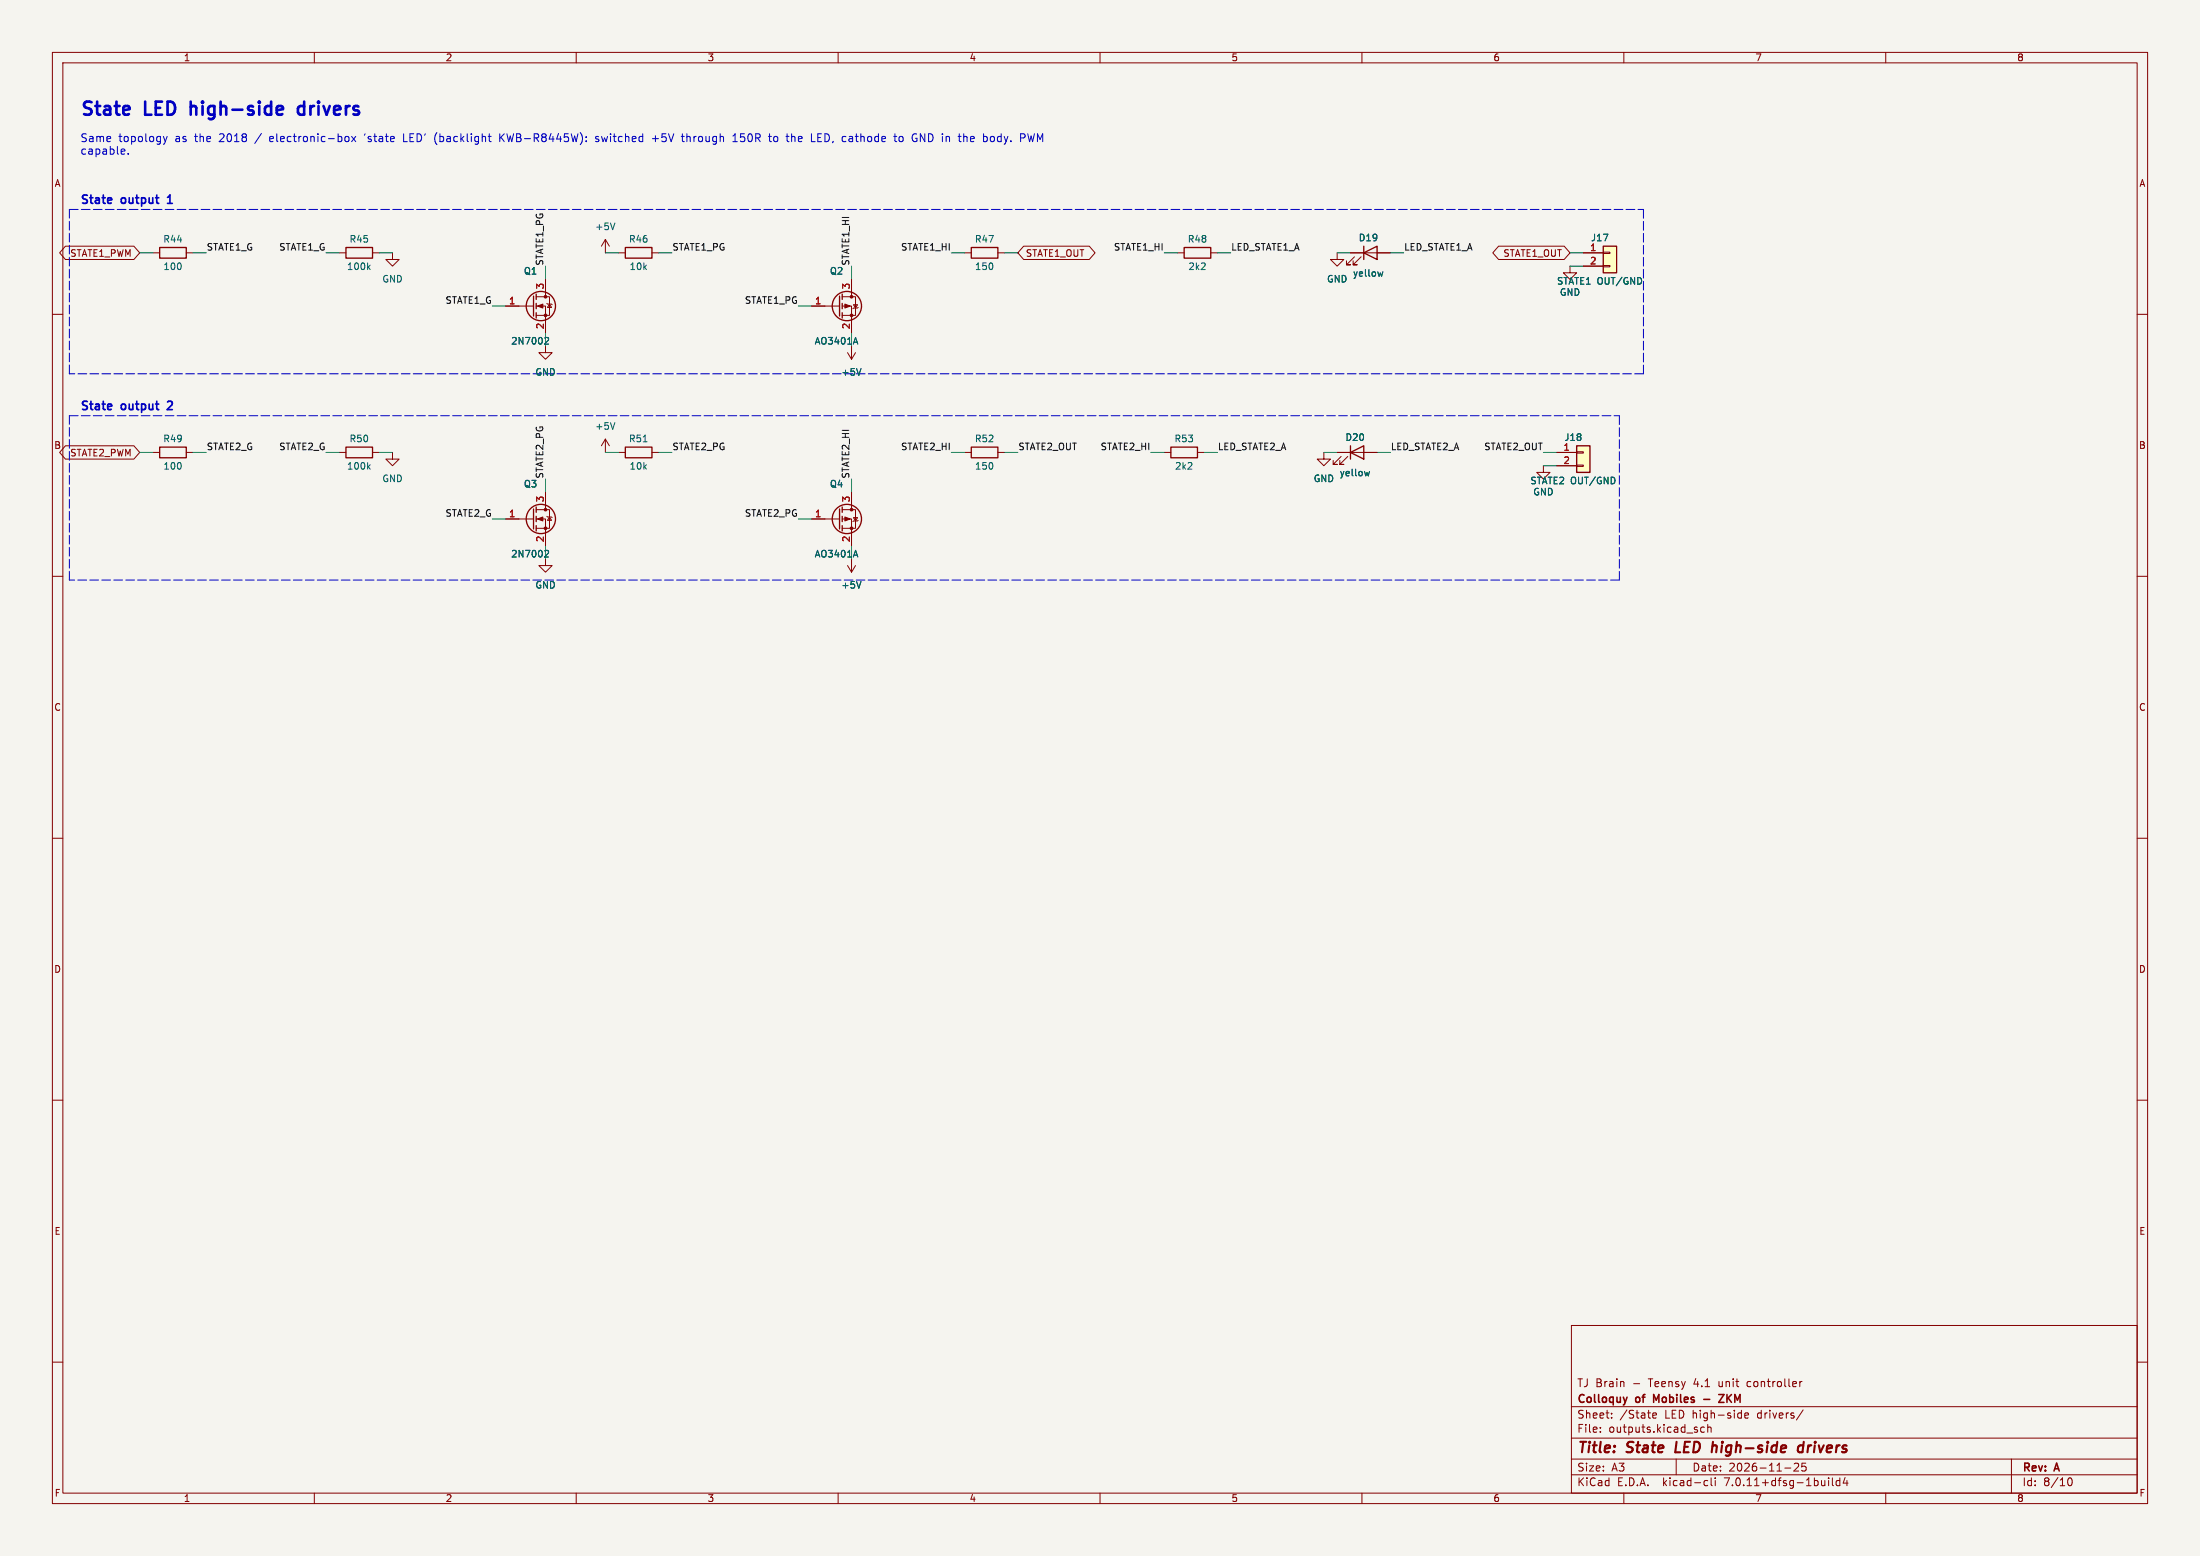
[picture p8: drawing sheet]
(kicad_sch (version 20230121) (generator eeschema)
 (paper "A3")
 (title_block (title "State LED high-side drivers") (date "2026-11-25") (rev "A") (company "Colloquy of Mobiles - ZKM") (comment 1 "TJ Brain - Teensy 4.1 unit controller"))
 (lib_symbols
  (symbol "Connector_Generic:Conn_01x02"
   (pin_names
    (offset 1.016) hide) (in_bom yes) (on_board yes)
   (property "Reference" "J" (at 0 2.54 0) (effects (font (size 1.27 1.27))))
   (property "Value" "Conn_01x02" (at 0 -5.08 0) (effects (font (size 1.27 1.27))))
   (property "Footprint" "" (at 0 0 0) (effects (font (size 1.27 1.27)) hide))
   (property "Datasheet" "~" (at 0 0 0) (effects (font (size 1.27 1.27)) hide))
   (symbol "Conn_01x02_1_1"
    (rectangle (start -1.27 -2.413) (end 0 -2.667) (stroke (width 0.1524) (type default)) (fill (type none)))
    (rectangle (start -1.27 0.127) (end 0 -0.127) (stroke (width 0.1524) (type default)) (fill (type none)))
    (rectangle (start -1.27 1.27) (end 1.27 -3.81) (stroke (width 0.254) (type default)) (fill (type background)))
    (pin passive line (at -5.08 0 0) (length 3.81) (name "Pin_1" (effects (font (size 1.27 1.27)))) (number "1" (effects (font (size 1.27 1.27)))))
    (pin passive line (at -5.08 -2.54 0) (length 3.81) (name "Pin_2" (effects (font (size 1.27 1.27)))) (number "2" (effects (font (size 1.27 1.27)))))))
(symbol "Device:LED"
   (pin_numbers hide)
   (pin_names
    (offset 1.016) hide) (in_bom yes) (on_board yes)
   (property "Reference" "D" (at 0 2.54 0) (effects (font (size 1.27 1.27))))
   (property "Value" "LED" (at 0 -2.54 0) (effects (font (size 1.27 1.27))))
   (property "Footprint" "" (at 0 0 0) (effects (font (size 1.27 1.27)) hide))
   (property "Datasheet" "~" (at 0 0 0) (effects (font (size 1.27 1.27)) hide))
   (symbol "LED_0_1"
    (polyline (pts (xy -1.27 -1.27) (xy -1.27 1.27)) (stroke (width 0.254) (type default)) (fill (type none)))
    (polyline (pts (xy -1.27 0) (xy 1.27 0)) (stroke (width 0) (type default)) (fill (type none)))
    (polyline (pts (xy 1.27 -1.27) (xy 1.27 1.27) (xy -1.27 0) (xy 1.27 -1.27)) (stroke (width 0.254) (type default)) (fill (type none)))
    (polyline (pts (xy -3.048 -0.762) (xy -4.572 -2.286) (xy -3.81 -2.286) (xy -4.572 -2.286) (xy -4.572 -1.524)) (stroke (width 0) (type default)) (fill (type none)))
    (polyline (pts (xy -1.778 -0.762) (xy -3.302 -2.286) (xy -2.54 -2.286) (xy -3.302 -2.286) (xy -3.302 -1.524)) (stroke (width 0) (type default)) (fill (type none))))
   (symbol "LED_1_1"
    (pin passive line (at -3.81 0 0) (length 2.54) (name "K" (effects (font (size 1.27 1.27)))) (number "1" (effects (font (size 1.27 1.27)))))
    (pin passive line (at 3.81 0 180) (length 2.54) (name "A" (effects (font (size 1.27 1.27)))) (number "2" (effects (font (size 1.27 1.27)))))))
(symbol "Device:R"
   (pin_numbers hide)
   (pin_names
    (offset 0)) (in_bom yes) (on_board yes)
   (property "Reference" "R" (at 2.032 0 90) (effects (font (size 1.27 1.27))))
   (property "Value" "R" (at 0 0 90) (effects (font (size 1.27 1.27))))
   (property "Footprint" "" (at -1.778 0 90) (effects (font (size 1.27 1.27)) hide))
   (property "Datasheet" "~" (at 0 0 0) (effects (font (size 1.27 1.27)) hide))
   (symbol "R_0_1"
    (rectangle (start -1.016 -2.54) (end 1.016 2.54) (stroke (width 0.254) (type default)) (fill (type none))))
   (symbol "R_1_1"
    (pin passive line (at 0 3.81 270) (length 1.27) (name "~" (effects (font (size 1.27 1.27)))) (number "1" (effects (font (size 1.27 1.27)))))
    (pin passive line (at 0 -3.81 90) (length 1.27) (name "~" (effects (font (size 1.27 1.27)))) (number "2" (effects (font (size 1.27 1.27)))))))
(symbol "Transistor_FET:2N7002"
   (pin_names hide) (in_bom yes) (on_board yes)
   (property "Reference" "Q" (at 5.08 1.905 0) (effects (font (size 1.27 1.27)) (justify left)))
   (property "Value" "2N7002" (at 5.08 0 0) (effects (font (size 1.27 1.27)) (justify left)))
   (property "Footprint" "Package_TO_SOT_SMD:SOT-23" (at 5.08 -1.905 0) (effects (font (size 1.27 1.27) italic) (justify left) hide))
   (property "Datasheet" "https://www.onsemi.com/pub/Collateral/NDS7002A-D.PDF" (at 5.08 -3.81 0) (effects (font (size 1.27 1.27)) (justify left) hide))
   (symbol "2N7002_0_1"
    (polyline (pts (xy 0.254 0) (xy -2.54 0)) (stroke (width 0) (type default)) (fill (type none)))
    (polyline (pts (xy 0.254 1.905) (xy 0.254 -1.905)) (stroke (width 0.254) (type default)) (fill (type none)))
    (polyline (pts (xy 0.762 -1.27) (xy 0.762 -2.286)) (stroke (width 0.254) (type default)) (fill (type none)))
    (polyline (pts (xy 0.762 0.508) (xy 0.762 -0.508)) (stroke (width 0.254) (type default)) (fill (type none)))
    (polyline (pts (xy 0.762 2.286) (xy 0.762 1.27)) (stroke (width 0.254) (type default)) (fill (type none)))
    (polyline (pts (xy 2.54 2.54) (xy 2.54 1.778)) (stroke (width 0) (type default)) (fill (type none)))
    (polyline (pts (xy 2.54 -2.54) (xy 2.54 0) (xy 0.762 0)) (stroke (width 0) (type default)) (fill (type none)))
    (polyline (pts (xy 0.762 -1.778) (xy 3.302 -1.778) (xy 3.302 1.778) (xy 0.762 1.778)) (stroke (width 0) (type default)) (fill (type none)))
    (polyline (pts (xy 1.016 0) (xy 2.032 0.381) (xy 2.032 -0.381) (xy 1.016 0)) (stroke (width 0) (type default)) (fill (type outline)))
    (polyline (pts (xy 2.794 0.508) (xy 2.921 0.381) (xy 3.683 0.381) (xy 3.81 0.254)) (stroke (width 0) (type default)) (fill (type none)))
    (polyline (pts (xy 3.302 0.381) (xy 2.921 -0.254) (xy 3.683 -0.254) (xy 3.302 0.381)) (stroke (width 0) (type default)) (fill (type none)))
    (circle (center 1.651 0) (radius 2.794) (stroke (width 0.254) (type default)) (fill (type none)))
    (circle (center 2.54 -1.778) (radius 0.254) (stroke (width 0) (type default)) (fill (type outline)))
    (circle (center 2.54 1.778) (radius 0.254) (stroke (width 0) (type default)) (fill (type outline))))
   (symbol "2N7002_1_1"
    (pin input line (at -5.08 0 0) (length 2.54) (name "G" (effects (font (size 1.27 1.27)))) (number "1" (effects (font (size 1.27 1.27)))))
    (pin passive line (at 2.54 -5.08 90) (length 2.54) (name "S" (effects (font (size 1.27 1.27)))) (number "2" (effects (font (size 1.27 1.27)))))
    (pin passive line (at 2.54 5.08 270) (length 2.54) (name "D" (effects (font (size 1.27 1.27)))) (number "3" (effects (font (size 1.27 1.27)))))))
(symbol "Transistor_FET:AO3401A"
   (pin_names hide) (in_bom yes) (on_board yes)
   (property "Reference" "Q" (at 5.08 1.905 0) (effects (font (size 1.27 1.27)) (justify left)))
   (property "Value" "AO3401A" (at 5.08 0 0) (effects (font (size 1.27 1.27)) (justify left)))
   (property "Footprint" "Package_TO_SOT_SMD:SOT-23" (at 5.08 -1.905 0) (effects (font (size 1.27 1.27) italic) (justify left) hide))
   (property "Datasheet" "http://www.aosmd.com/pdfs/datasheet/AO3401A.pdf" (at 5.08 -3.81 0) (effects (font (size 1.27 1.27)) (justify left) hide))
   (symbol "AO3401A_0_1"
    (polyline (pts (xy 0.254 0) (xy -2.54 0)) (stroke (width 0) (type default)) (fill (type none)))
    (polyline (pts (xy 0.254 1.905) (xy 0.254 -1.905)) (stroke (width 0.254) (type default)) (fill (type none)))
    (polyline (pts (xy 0.762 -1.27) (xy 0.762 -2.286)) (stroke (width 0.254) (type default)) (fill (type none)))
    (polyline (pts (xy 0.762 0.508) (xy 0.762 -0.508)) (stroke (width 0.254) (type default)) (fill (type none)))
    (polyline (pts (xy 0.762 2.286) (xy 0.762 1.27)) (stroke (width 0.254) (type default)) (fill (type none)))
    (polyline (pts (xy 2.54 2.54) (xy 2.54 1.778)) (stroke (width 0) (type default)) (fill (type none)))
    (polyline (pts (xy 2.54 -2.54) (xy 2.54 0) (xy 0.762 0)) (stroke (width 0) (type default)) (fill (type none)))
    (polyline (pts (xy 0.762 1.778) (xy 3.302 1.778) (xy 3.302 -1.778) (xy 0.762 -1.778)) (stroke (width 0) (type default)) (fill (type none)))
    (polyline (pts (xy 2.286 0) (xy 1.27 0.381) (xy 1.27 -0.381) (xy 2.286 0)) (stroke (width 0) (type default)) (fill (type outline)))
    (polyline (pts (xy 2.794 -0.508) (xy 2.921 -0.381) (xy 3.683 -0.381) (xy 3.81 -0.254)) (stroke (width 0) (type default)) (fill (type none)))
    (polyline (pts (xy 3.302 -0.381) (xy 2.921 0.254) (xy 3.683 0.254) (xy 3.302 -0.381)) (stroke (width 0) (type default)) (fill (type none)))
    (circle (center 1.651 0) (radius 2.794) (stroke (width 0.254) (type default)) (fill (type none)))
    (circle (center 2.54 -1.778) (radius 0.254) (stroke (width 0) (type default)) (fill (type outline)))
    (circle (center 2.54 1.778) (radius 0.254) (stroke (width 0) (type default)) (fill (type outline))))
   (symbol "AO3401A_1_1"
    (pin input line (at -5.08 0 0) (length 2.54) (name "G" (effects (font (size 1.27 1.27)))) (number "1" (effects (font (size 1.27 1.27)))))
    (pin passive line (at 2.54 -5.08 90) (length 2.54) (name "S" (effects (font (size 1.27 1.27)))) (number "2" (effects (font (size 1.27 1.27)))))
    (pin passive line (at 2.54 5.08 270) (length 2.54) (name "D" (effects (font (size 1.27 1.27)))) (number "3" (effects (font (size 1.27 1.27)))))))
(symbol "power:+5V"
   (power)
   (pin_names
    (offset 0)) (in_bom yes) (on_board yes)
   (property "Reference" "#PWR" (at 0 -3.81 0) (effects (font (size 1.27 1.27)) hide))
   (property "Value" "+5V" (at 0 3.556 0) (effects (font (size 1.27 1.27))))
   (property "Footprint" "" (at 0 0 0) (effects (font (size 1.27 1.27)) hide))
   (property "Datasheet" "" (at 0 0 0) (effects (font (size 1.27 1.27)) hide))
   (symbol "+5V_0_1"
    (polyline (pts (xy -0.762 1.27) (xy 0 2.54)) (stroke (width 0) (type default)) (fill (type none)))
    (polyline (pts (xy 0 0) (xy 0 2.54)) (stroke (width 0) (type default)) (fill (type none)))
    (polyline (pts (xy 0 2.54) (xy 0.762 1.27)) (stroke (width 0) (type default)) (fill (type none))))
   (symbol "+5V_1_1"
    (pin power_in line (at 0 0 90) (length 0) hide (name "+5V" (effects (font (size 1.27 1.27)))) (number "1" (effects (font (size 1.27 1.27)))))))
(symbol "power:GND"
   (power)
   (pin_names
    (offset 0)) (in_bom yes) (on_board yes)
   (property "Reference" "#PWR" (at 0 -6.35 0) (effects (font (size 1.27 1.27)) hide))
   (property "Value" "GND" (at 0 -3.81 0) (effects (font (size 1.27 1.27))))
   (property "Footprint" "" (at 0 0 0) (effects (font (size 1.27 1.27)) hide))
   (property "Datasheet" "" (at 0 0 0) (effects (font (size 1.27 1.27)) hide))
   (symbol "GND_0_1"
    (polyline (pts (xy 0 0) (xy 0 -1.27) (xy 1.27 -1.27) (xy 0 -2.54) (xy -1.27 -1.27) (xy 0 -1.27)) (stroke (width 0) (type default)) (fill (type none))))
   (symbol "GND_1_1"
    (pin power_in line (at 0 0 270) (length 0) hide (name "GND" (effects (font (size 1.27 1.27)))) (number "1" (effects (font (size 1.27 1.27))))))))
 (text "State LED high-side drivers" (at 15.24 22.48 0) (effects (font (size 2.5 2.5) bold) (justify left bottom)))
 (text "Same topology as the 2018 / electronic-box 'state LED' (backlight KWB-R8445W): switched +5V through 150R to the LED, cathode to GND in the body. PWM" (at 15.24 27.48 0) (effects (font (size 1.5 1.5)) (justify left bottom)))
 (text "capable." (at 15.24 29.88 0) (effects (font (size 1.5 1.5)) (justify left bottom)))
 (text "State output 1" (at 15.24 39.28 0) (effects (font (size 1.6 1.6) bold) (justify left bottom)))
 (polyline (pts (xy 13.24 39.98) (xy 313.7416 39.98)) (stroke (width 0) (type dash)))
 (polyline (pts (xy 313.7416 39.98) (xy 313.7416 71.3496)) (stroke (width 0) (type dash)))
 (polyline (pts (xy 313.7416 71.3496) (xy 13.24 71.3496)) (stroke (width 0) (type dash)))
 (polyline (pts (xy 13.24 71.3496) (xy 13.24 39.98)) (stroke (width 0) (type dash)))
 (symbol (lib_id "Device:R") (at 33.02 48.26 90) (unit 1)
 (in_bom yes) (on_board yes) (dnp no)
 (property "Reference" "R44" (at 33.02 45.644 90) (effects (font (size 1.27 1.27))))
 (property "Value" "100" (at 33.02 50.876 90) (effects (font (size 1.27 1.27))))
 (property "Footprint" "Resistor_SMD:R_0805_2012Metric_Pad1.20x1.40mm_HandSolder" (at 33.02 48.26 90) (effects (font (size 1.27 1.27)) hide))
 (property "Datasheet" "" (at 33.02 48.26 90) (effects (font (size 1.27 1.27)) hide))
 (pin "1")
 (pin "2"))
 (wire (pts (xy 29.21 48.26) (xy 26.67 48.26)) (stroke (width 0) (type default)))
 (global_label "STATE1_PWM" (shape bidirectional) (at 26.67 48.26 180) (fields_autoplaced) (effects (font (size 1.27 1.27)) (justify right)) (property "Intersheetrefs" "${INTERSHEET_REFS}" (at 26.67 48.26 0) (effects (font (size 1 1)) hide)))
 (wire (pts (xy 36.83 48.26) (xy 39.37 48.26)) (stroke (width 0) (type default)))
 (label "STATE1_G" (at 39.37 48.26 0) (fields_autoplaced) (effects (font (size 1.27 1.27)) (justify left bottom)))
 (symbol (lib_id "Device:R") (at 68.58 48.26 90) (unit 1)
 (in_bom yes) (on_board yes) (dnp no)
 (property "Reference" "R45" (at 68.58 45.644 90) (effects (font (size 1.27 1.27))))
 (property "Value" "100k" (at 68.58 50.876 90) (effects (font (size 1.27 1.27))))
 (property "Footprint" "Resistor_SMD:R_0805_2012Metric_Pad1.20x1.40mm_HandSolder" (at 68.58 48.26 90) (effects (font (size 1.27 1.27)) hide))
 (property "Datasheet" "" (at 68.58 48.26 90) (effects (font (size 1.27 1.27)) hide))
 (pin "1")
 (pin "2"))
 (wire (pts (xy 64.77 48.26) (xy 62.23 48.26)) (stroke (width 0) (type default)))
 (label "STATE1_G" (at 62.23 48.26 180) (fields_autoplaced) (effects (font (size 1.27 1.27)) (justify right bottom)))
 (wire (pts (xy 72.39 48.26) (xy 74.93 48.26)) (stroke (width 0) (type default)))
 (symbol (lib_id "power:GND") (at 74.93 48.26 0) (unit 1)
 (in_bom yes) (on_board yes) (dnp no)
 (property "Reference" "#PWR0801" (at 74.93 45.26 0) (effects (font (size 1.27 1.27)) hide))
 (property "Value" "GND" (at 74.93 53.26 0) (effects (font (size 1.27 1.27))))
 (property "Footprint" "" (at 74.93 48.26 0) (effects (font (size 1.27 1.27)) hide))
 (property "Datasheet" "" (at 74.93 48.26 0) (effects (font (size 1.27 1.27)) hide))
 (pin "1"))
 (symbol (lib_id "Transistor_FET:2N7002") (at 101.6 58.42 0) (unit 1)
 (in_bom yes) (on_board yes) (dnp no)
 (property "Reference" "Q1" (at 101.2825 51.74 0) (effects (font (size 1.27 1.27))))
 (property "Value" "2N7002" (at 101.2825 65.1 0) (effects (font (size 1.27 1.27))))
 (property "Footprint" "Package_TO_SOT_SMD:SOT-23" (at 101.6 58.42 0) (effects (font (size 1.27 1.27)) hide))
 (property "Datasheet" "" (at 101.6 58.42 0) (effects (font (size 1.27 1.27)) hide))
 (pin "1")
 (pin "2")
 (pin "3"))
 (wire (pts (xy 96.52 58.42) (xy 93.98 58.42)) (stroke (width 0) (type default)))
 (label "STATE1_G" (at 93.98 58.42 180) (fields_autoplaced) (effects (font (size 1.27 1.27)) (justify right bottom)))
 (wire (pts (xy 104.14 63.5) (xy 104.14 66.04)) (stroke (width 0) (type default)))
 (symbol (lib_id "power:GND") (at 104.14 66.04 0) (unit 1)
 (in_bom yes) (on_board yes) (dnp no)
 (property "Reference" "#PWR0802" (at 104.14 63.04 0) (effects (font (size 1.27 1.27)) hide))
 (property "Value" "GND" (at 104.14 71.04 0) (effects (font (size 1.27 1.27))))
 (property "Footprint" "" (at 104.14 66.04 0) (effects (font (size 1.27 1.27)) hide))
 (property "Datasheet" "" (at 104.14 66.04 0) (effects (font (size 1.27 1.27)) hide))
 (pin "1"))
 (wire (pts (xy 104.14 53.34) (xy 104.14 50.8)) (stroke (width 0) (type default)))
 (label "STATE1_PG" (at 104.14 50.8 90) (fields_autoplaced) (effects (font (size 1.27 1.27)) (justify left bottom)))
 (symbol (lib_id "Device:R") (at 121.92 48.26 90) (unit 1)
 (in_bom yes) (on_board yes) (dnp no)
 (property "Reference" "R46" (at 121.92 45.644 90) (effects (font (size 1.27 1.27))))
 (property "Value" "10k" (at 121.92 50.876 90) (effects (font (size 1.27 1.27))))
 (property "Footprint" "Resistor_SMD:R_0805_2012Metric_Pad1.20x1.40mm_HandSolder" (at 121.92 48.26 90) (effects (font (size 1.27 1.27)) hide))
 (property "Datasheet" "" (at 121.92 48.26 90) (effects (font (size 1.27 1.27)) hide))
 (pin "1")
 (pin "2"))
 (wire (pts (xy 118.11 48.26) (xy 115.57 48.26)) (stroke (width 0) (type default)))
 (symbol (lib_id "power:+5V") (at 115.57 48.26 0) (unit 1)
 (in_bom yes) (on_board yes) (dnp no)
 (property "Reference" "#PWR0803" (at 115.57 45.26 0) (effects (font (size 1.27 1.27)) hide))
 (property "Value" "+5V" (at 115.57 43.26 0) (effects (font (size 1.27 1.27))))
 (property "Footprint" "" (at 115.57 48.26 0) (effects (font (size 1.27 1.27)) hide))
 (property "Datasheet" "" (at 115.57 48.26 0) (effects (font (size 1.27 1.27)) hide))
 (pin "1"))
 (wire (pts (xy 125.73 48.26) (xy 128.27 48.26)) (stroke (width 0) (type default)))
 (label "STATE1_PG" (at 128.27 48.26 0) (fields_autoplaced) (effects (font (size 1.27 1.27)) (justify left bottom)))
 (symbol (lib_id "Transistor_FET:AO3401A") (at 160.02 58.42 0) (unit 1)
 (in_bom yes) (on_board yes) (dnp no)
 (property "Reference" "Q2" (at 159.7025 51.74 0) (effects (font (size 1.27 1.27))))
 (property "Value" "AO3401A" (at 159.7025 65.1 0) (effects (font (size 1.27 1.27))))
 (property "Footprint" "Package_TO_SOT_SMD:SOT-23" (at 160.02 58.42 0) (effects (font (size 1.27 1.27)) hide))
 (property "Datasheet" "" (at 160.02 58.42 0) (effects (font (size 1.27 1.27)) hide))
 (pin "1")
 (pin "2")
 (pin "3"))
 (wire (pts (xy 154.94 58.42) (xy 152.4 58.42)) (stroke (width 0) (type default)))
 (label "STATE1_PG" (at 152.4 58.42 180) (fields_autoplaced) (effects (font (size 1.27 1.27)) (justify right bottom)))
 (wire (pts (xy 162.56 63.5) (xy 162.56 66.04)) (stroke (width 0) (type default)))
 (symbol (lib_id "power:+5V") (at 162.56 66.04 180) (unit 1)
 (in_bom yes) (on_board yes) (dnp no)
 (property "Reference" "#PWR0804" (at 162.56 63.04 0) (effects (font (size 1.27 1.27)) hide))
 (property "Value" "+5V" (at 162.56 71.04 0) (effects (font (size 1.27 1.27))))
 (property "Footprint" "" (at 162.56 66.04 0) (effects (font (size 1.27 1.27)) hide))
 (property "Datasheet" "" (at 162.56 66.04 0) (effects (font (size 1.27 1.27)) hide))
 (pin "1"))
 (wire (pts (xy 162.56 53.34) (xy 162.56 50.8)) (stroke (width 0) (type default)))
 (label "STATE1_HI" (at 162.56 50.8 90) (fields_autoplaced) (effects (font (size 1.27 1.27)) (justify left bottom)))
 (symbol (lib_id "Device:R") (at 187.96 48.26 90) (unit 1)
 (in_bom yes) (on_board yes) (dnp no)
 (property "Reference" "R47" (at 187.96 45.644 90) (effects (font (size 1.27 1.27))))
 (property "Value" "150" (at 187.96 50.876 90) (effects (font (size 1.27 1.27))))
 (property "Footprint" "Resistor_SMD:R_1206_3216Metric_Pad1.30x1.75mm_HandSolder" (at 187.96 48.26 90) (effects (font (size 1.27 1.27)) hide))
 (property "Datasheet" "" (at 187.96 48.26 90) (effects (font (size 1.27 1.27)) hide))
 (property "Description" "LED current limit (0R for self-limited loads)" (at 187.96 48.26 90) (effects (font (size 1.27 1.27)) hide))
 (pin "1")
 (pin "2"))
 (wire (pts (xy 184.15 48.26) (xy 181.61 48.26)) (stroke (width 0) (type default)))
 (label "STATE1_HI" (at 181.61 48.26 180) (fields_autoplaced) (effects (font (size 1.27 1.27)) (justify right bottom)))
 (wire (pts (xy 191.77 48.26) (xy 194.31 48.26)) (stroke (width 0) (type default)))
 (global_label "STATE1_OUT" (shape bidirectional) (at 194.31 48.26 0) (fields_autoplaced) (effects (font (size 1.27 1.27)) (justify left)) (property "Intersheetrefs" "${INTERSHEET_REFS}" (at 194.31 48.26 0) (effects (font (size 1 1)) hide)))
 (symbol (lib_id "Device:R") (at 228.6 48.26 90) (unit 1)
 (in_bom yes) (on_board yes) (dnp no)
 (property "Reference" "R48" (at 228.6 45.644 90) (effects (font (size 1.27 1.27))))
 (property "Value" "2k2" (at 228.6 50.876 90) (effects (font (size 1.27 1.27))))
 (property "Footprint" "Resistor_SMD:R_0805_2012Metric_Pad1.20x1.40mm_HandSolder" (at 228.6 48.26 90) (effects (font (size 1.27 1.27)) hide))
 (property "Datasheet" "" (at 228.6 48.26 90) (effects (font (size 1.27 1.27)) hide))
 (pin "1")
 (pin "2"))
 (wire (pts (xy 224.79 48.26) (xy 222.25 48.26)) (stroke (width 0) (type default)))
 (label "STATE1_HI" (at 222.25 48.26 180) (fields_autoplaced) (effects (font (size 1.27 1.27)) (justify right bottom)))
 (wire (pts (xy 232.41 48.26) (xy 234.95 48.26)) (stroke (width 0) (type default)))
 (label "LED_STATE1_A" (at 234.95 48.26 0) (fields_autoplaced) (effects (font (size 1.27 1.27)) (justify left bottom)))
 (symbol (lib_id "Device:LED") (at 261.62 48.26 0) (unit 1)
 (in_bom yes) (on_board yes) (dnp no)
 (property "Reference" "D19" (at 261.239 45.39 0) (effects (font (size 1.27 1.27))))
 (property "Value" "yellow" (at 261.239 52.146 0) (effects (font (size 1.27 1.27))))
 (property "Footprint" "LED_SMD:LED_0805_2012Metric_Pad1.15x1.40mm_HandSolder" (at 261.62 48.26 0) (effects (font (size 1.27 1.27)) hide))
 (property "Datasheet" "" (at 261.62 48.26 0) (effects (font (size 1.27 1.27)) hide))
 (pin "1")
 (pin "2"))
 (wire (pts (xy 257.81 48.26) (xy 255.27 48.26)) (stroke (width 0) (type default)))
 (symbol (lib_id "power:GND") (at 255.27 48.26 0) (unit 1)
 (in_bom yes) (on_board yes) (dnp no)
 (property "Reference" "#PWR0805" (at 255.27 45.26 0) (effects (font (size 1.27 1.27)) hide))
 (property "Value" "GND" (at 255.27 53.26 0) (effects (font (size 1.27 1.27))))
 (property "Footprint" "" (at 255.27 48.26 0) (effects (font (size 1.27 1.27)) hide))
 (property "Datasheet" "" (at 255.27 48.26 0) (effects (font (size 1.27 1.27)) hide))
 (pin "1"))
 (wire (pts (xy 265.43 48.26) (xy 267.97 48.26)) (stroke (width 0) (type default)))
 (label "LED_STATE1_A" (at 267.97 48.26 0) (fields_autoplaced) (effects (font (size 1.27 1.27)) (justify left bottom)))
 (symbol (lib_id "Connector_Generic:Conn_01x02") (at 307.34 48.26 0) (unit 1)
 (in_bom yes) (on_board yes) (dnp no)
 (property "Reference" "J17" (at 305.435 45.39 0) (effects (font (size 1.27 1.27))))
 (property "Value" "STATE1 OUT/GND" (at 305.435 53.67 0) (effects (font (size 1.27 1.27))))
 (property "Footprint" "Connector_JST:JST_XH_B2B-XH-A_1x02_P2.50mm_Vertical" (at 307.34 48.26 0) (effects (font (size 1.27 1.27)) hide))
 (property "Datasheet" "" (at 307.34 48.26 0) (effects (font (size 1.27 1.27)) hide))
 (pin "1")
 (pin "2"))
 (wire (pts (xy 302.26 48.26) (xy 299.72 48.26)) (stroke (width 0) (type default)))
 (global_label "STATE1_OUT" (shape bidirectional) (at 299.72 48.26 180) (fields_autoplaced) (effects (font (size 1.27 1.27)) (justify right)) (property "Intersheetrefs" "${INTERSHEET_REFS}" (at 299.72 48.26 0) (effects (font (size 1 1)) hide)))
 (wire (pts (xy 302.26 50.8) (xy 299.72 50.8)) (stroke (width 0) (type default)))
 (symbol (lib_id "power:GND") (at 299.72 50.8 0) (unit 1)
 (in_bom yes) (on_board yes) (dnp no)
 (property "Reference" "#PWR0806" (at 299.72 47.8 0) (effects (font (size 1.27 1.27)) hide))
 (property "Value" "GND" (at 299.72 55.8 0) (effects (font (size 1.27 1.27))))
 (property "Footprint" "" (at 299.72 50.8 0) (effects (font (size 1.27 1.27)) hide))
 (property "Datasheet" "" (at 299.72 50.8 0) (effects (font (size 1.27 1.27)) hide))
 (pin "1"))
 (text "State output 2" (at 15.24 78.6496 0) (effects (font (size 1.6 1.6) bold) (justify left bottom)))
 (polyline (pts (xy 13.24 79.3496) (xy 309.1416 79.3496)) (stroke (width 0) (type dash)))
 (polyline (pts (xy 309.1416 79.3496) (xy 309.1416 110.7192)) (stroke (width 0) (type dash)))
 (polyline (pts (xy 309.1416 110.7192) (xy 13.24 110.7192)) (stroke (width 0) (type dash)))
 (polyline (pts (xy 13.24 110.7192) (xy 13.24 79.3496)) (stroke (width 0) (type dash)))
 (symbol (lib_id "Device:R") (at 33.02 86.36 90) (unit 1)
 (in_bom yes) (on_board yes) (dnp no)
 (property "Reference" "R49" (at 33.02 83.744 90) (effects (font (size 1.27 1.27))))
 (property "Value" "100" (at 33.02 88.976 90) (effects (font (size 1.27 1.27))))
 (property "Footprint" "Resistor_SMD:R_0805_2012Metric_Pad1.20x1.40mm_HandSolder" (at 33.02 86.36 90) (effects (font (size 1.27 1.27)) hide))
 (property "Datasheet" "" (at 33.02 86.36 90) (effects (font (size 1.27 1.27)) hide))
 (pin "1")
 (pin "2"))
 (wire (pts (xy 29.21 86.36) (xy 26.67 86.36)) (stroke (width 0) (type default)))
 (global_label "STATE2_PWM" (shape bidirectional) (at 26.67 86.36 180) (fields_autoplaced) (effects (font (size 1.27 1.27)) (justify right)) (property "Intersheetrefs" "${INTERSHEET_REFS}" (at 26.67 86.36 0) (effects (font (size 1 1)) hide)))
 (wire (pts (xy 36.83 86.36) (xy 39.37 86.36)) (stroke (width 0) (type default)))
 (label "STATE2_G" (at 39.37 86.36 0) (fields_autoplaced) (effects (font (size 1.27 1.27)) (justify left bottom)))
 (symbol (lib_id "Device:R") (at 68.58 86.36 90) (unit 1)
 (in_bom yes) (on_board yes) (dnp no)
 (property "Reference" "R50" (at 68.58 83.744 90) (effects (font (size 1.27 1.27))))
 (property "Value" "100k" (at 68.58 88.976 90) (effects (font (size 1.27 1.27))))
 (property "Footprint" "Resistor_SMD:R_0805_2012Metric_Pad1.20x1.40mm_HandSolder" (at 68.58 86.36 90) (effects (font (size 1.27 1.27)) hide))
 (property "Datasheet" "" (at 68.58 86.36 90) (effects (font (size 1.27 1.27)) hide))
 (pin "1")
 (pin "2"))
 (wire (pts (xy 64.77 86.36) (xy 62.23 86.36)) (stroke (width 0) (type default)))
 (label "STATE2_G" (at 62.23 86.36 180) (fields_autoplaced) (effects (font (size 1.27 1.27)) (justify right bottom)))
 (wire (pts (xy 72.39 86.36) (xy 74.93 86.36)) (stroke (width 0) (type default)))
 (symbol (lib_id "power:GND") (at 74.93 86.36 0) (unit 1)
 (in_bom yes) (on_board yes) (dnp no)
 (property "Reference" "#PWR0807" (at 74.93 83.36 0) (effects (font (size 1.27 1.27)) hide))
 (property "Value" "GND" (at 74.93 91.36 0) (effects (font (size 1.27 1.27))))
 (property "Footprint" "" (at 74.93 86.36 0) (effects (font (size 1.27 1.27)) hide))
 (property "Datasheet" "" (at 74.93 86.36 0) (effects (font (size 1.27 1.27)) hide))
 (pin "1"))
 (symbol (lib_id "Transistor_FET:2N7002") (at 101.6 99.06 0) (unit 1)
 (in_bom yes) (on_board yes) (dnp no)
 (property "Reference" "Q3" (at 101.2825 92.38 0) (effects (font (size 1.27 1.27))))
 (property "Value" "2N7002" (at 101.2825 105.74 0) (effects (font (size 1.27 1.27))))
 (property "Footprint" "Package_TO_SOT_SMD:SOT-23" (at 101.6 99.06 0) (effects (font (size 1.27 1.27)) hide))
 (property "Datasheet" "" (at 101.6 99.06 0) (effects (font (size 1.27 1.27)) hide))
 (pin "1")
 (pin "2")
 (pin "3"))
 (wire (pts (xy 96.52 99.06) (xy 93.98 99.06)) (stroke (width 0) (type default)))
 (label "STATE2_G" (at 93.98 99.06 180) (fields_autoplaced) (effects (font (size 1.27 1.27)) (justify right bottom)))
 (wire (pts (xy 104.14 104.14) (xy 104.14 106.68)) (stroke (width 0) (type default)))
 (symbol (lib_id "power:GND") (at 104.14 106.68 0) (unit 1)
 (in_bom yes) (on_board yes) (dnp no)
 (property "Reference" "#PWR0808" (at 104.14 103.68 0) (effects (font (size 1.27 1.27)) hide))
 (property "Value" "GND" (at 104.14 111.68 0) (effects (font (size 1.27 1.27))))
 (property "Footprint" "" (at 104.14 106.68 0) (effects (font (size 1.27 1.27)) hide))
 (property "Datasheet" "" (at 104.14 106.68 0) (effects (font (size 1.27 1.27)) hide))
 (pin "1"))
 (wire (pts (xy 104.14 93.98) (xy 104.14 91.44)) (stroke (width 0) (type default)))
 (label "STATE2_PG" (at 104.14 91.44 90) (fields_autoplaced) (effects (font (size 1.27 1.27)) (justify left bottom)))
 (symbol (lib_id "Device:R") (at 121.92 86.36 90) (unit 1)
 (in_bom yes) (on_board yes) (dnp no)
 (property "Reference" "R51" (at 121.92 83.744 90) (effects (font (size 1.27 1.27))))
 (property "Value" "10k" (at 121.92 88.976 90) (effects (font (size 1.27 1.27))))
 (property "Footprint" "Resistor_SMD:R_0805_2012Metric_Pad1.20x1.40mm_HandSolder" (at 121.92 86.36 90) (effects (font (size 1.27 1.27)) hide))
 (property "Datasheet" "" (at 121.92 86.36 90) (effects (font (size 1.27 1.27)) hide))
 (pin "1")
 (pin "2"))
 (wire (pts (xy 118.11 86.36) (xy 115.57 86.36)) (stroke (width 0) (type default)))
 (symbol (lib_id "power:+5V") (at 115.57 86.36 0) (unit 1)
 (in_bom yes) (on_board yes) (dnp no)
 (property "Reference" "#PWR0809" (at 115.57 83.36 0) (effects (font (size 1.27 1.27)) hide))
 (property "Value" "+5V" (at 115.57 81.36 0) (effects (font (size 1.27 1.27))))
 (property "Footprint" "" (at 115.57 86.36 0) (effects (font (size 1.27 1.27)) hide))
 (property "Datasheet" "" (at 115.57 86.36 0) (effects (font (size 1.27 1.27)) hide))
 (pin "1"))
 (wire (pts (xy 125.73 86.36) (xy 128.27 86.36)) (stroke (width 0) (type default)))
 (label "STATE2_PG" (at 128.27 86.36 0) (fields_autoplaced) (effects (font (size 1.27 1.27)) (justify left bottom)))
 (symbol (lib_id "Transistor_FET:AO3401A") (at 160.02 99.06 0) (unit 1)
 (in_bom yes) (on_board yes) (dnp no)
 (property "Reference" "Q4" (at 159.7025 92.38 0) (effects (font (size 1.27 1.27))))
 (property "Value" "AO3401A" (at 159.7025 105.74 0) (effects (font (size 1.27 1.27))))
 (property "Footprint" "Package_TO_SOT_SMD:SOT-23" (at 160.02 99.06 0) (effects (font (size 1.27 1.27)) hide))
 (property "Datasheet" "" (at 160.02 99.06 0) (effects (font (size 1.27 1.27)) hide))
 (pin "1")
 (pin "2")
 (pin "3"))
 (wire (pts (xy 154.94 99.06) (xy 152.4 99.06)) (stroke (width 0) (type default)))
 (label "STATE2_PG" (at 152.4 99.06 180) (fields_autoplaced) (effects (font (size 1.27 1.27)) (justify right bottom)))
 (wire (pts (xy 162.56 104.14) (xy 162.56 106.68)) (stroke (width 0) (type default)))
 (symbol (lib_id "power:+5V") (at 162.56 106.68 180) (unit 1)
 (in_bom yes) (on_board yes) (dnp no)
 (property "Reference" "#PWR0810" (at 162.56 103.68 0) (effects (font (size 1.27 1.27)) hide))
 (property "Value" "+5V" (at 162.56 111.68 0) (effects (font (size 1.27 1.27))))
 (property "Footprint" "" (at 162.56 106.68 0) (effects (font (size 1.27 1.27)) hide))
 (property "Datasheet" "" (at 162.56 106.68 0) (effects (font (size 1.27 1.27)) hide))
 (pin "1"))
 (wire (pts (xy 162.56 93.98) (xy 162.56 91.44)) (stroke (width 0) (type default)))
 (label "STATE2_HI" (at 162.56 91.44 90) (fields_autoplaced) (effects (font (size 1.27 1.27)) (justify left bottom)))
 (symbol (lib_id "Device:R") (at 187.96 86.36 90) (unit 1)
 (in_bom yes) (on_board yes) (dnp no)
 (property "Reference" "R52" (at 187.96 83.744 90) (effects (font (size 1.27 1.27))))
 (property "Value" "150" (at 187.96 88.976 90) (effects (font (size 1.27 1.27))))
 (property "Footprint" "Resistor_SMD:R_1206_3216Metric_Pad1.30x1.75mm_HandSolder" (at 187.96 86.36 90) (effects (font (size 1.27 1.27)) hide))
 (property "Datasheet" "" (at 187.96 86.36 90) (effects (font (size 1.27 1.27)) hide))
 (property "Description" "LED current limit (0R for self-limited loads)" (at 187.96 86.36 90) (effects (font (size 1.27 1.27)) hide))
 (pin "1")
 (pin "2"))
 (wire (pts (xy 184.15 86.36) (xy 181.61 86.36)) (stroke (width 0) (type default)))
 (label "STATE2_HI" (at 181.61 86.36 180) (fields_autoplaced) (effects (font (size 1.27 1.27)) (justify right bottom)))
 (wire (pts (xy 191.77 86.36) (xy 194.31 86.36)) (stroke (width 0) (type default)))
 (label "STATE2_OUT" (at 194.31 86.36 0) (fields_autoplaced) (effects (font (size 1.27 1.27)) (justify left bottom)))
 (symbol (lib_id "Device:R") (at 226.06 86.36 90) (unit 1)
 (in_bom yes) (on_board yes) (dnp no)
 (property "Reference" "R53" (at 226.06 83.744 90) (effects (font (size 1.27 1.27))))
 (property "Value" "2k2" (at 226.06 88.976 90) (effects (font (size 1.27 1.27))))
 (property "Footprint" "Resistor_SMD:R_0805_2012Metric_Pad1.20x1.40mm_HandSolder" (at 226.06 86.36 90) (effects (font (size 1.27 1.27)) hide))
 (property "Datasheet" "" (at 226.06 86.36 90) (effects (font (size 1.27 1.27)) hide))
 (pin "1")
 (pin "2"))
 (wire (pts (xy 222.25 86.36) (xy 219.71 86.36)) (stroke (width 0) (type default)))
 (label "STATE2_HI" (at 219.71 86.36 180) (fields_autoplaced) (effects (font (size 1.27 1.27)) (justify right bottom)))
 (wire (pts (xy 229.87 86.36) (xy 232.41 86.36)) (stroke (width 0) (type default)))
 (label "LED_STATE2_A" (at 232.41 86.36 0) (fields_autoplaced) (effects (font (size 1.27 1.27)) (justify left bottom)))
 (symbol (lib_id "Device:LED") (at 259.08 86.36 0) (unit 1)
 (in_bom yes) (on_board yes) (dnp no)
 (property "Reference" "D20" (at 258.699 83.49 0) (effects (font (size 1.27 1.27))))
 (property "Value" "yellow" (at 258.699 90.246 0) (effects (font (size 1.27 1.27))))
 (property "Footprint" "LED_SMD:LED_0805_2012Metric_Pad1.15x1.40mm_HandSolder" (at 259.08 86.36 0) (effects (font (size 1.27 1.27)) hide))
 (property "Datasheet" "" (at 259.08 86.36 0) (effects (font (size 1.27 1.27)) hide))
 (pin "1")
 (pin "2"))
 (wire (pts (xy 255.27 86.36) (xy 252.73 86.36)) (stroke (width 0) (type default)))
 (symbol (lib_id "power:GND") (at 252.73 86.36 0) (unit 1)
 (in_bom yes) (on_board yes) (dnp no)
 (property "Reference" "#PWR0811" (at 252.73 83.36 0) (effects (font (size 1.27 1.27)) hide))
 (property "Value" "GND" (at 252.73 91.36 0) (effects (font (size 1.27 1.27))))
 (property "Footprint" "" (at 252.73 86.36 0) (effects (font (size 1.27 1.27)) hide))
 (property "Datasheet" "" (at 252.73 86.36 0) (effects (font (size 1.27 1.27)) hide))
 (pin "1"))
 (wire (pts (xy 262.89 86.36) (xy 265.43 86.36)) (stroke (width 0) (type default)))
 (label "LED_STATE2_A" (at 265.43 86.36 0) (fields_autoplaced) (effects (font (size 1.27 1.27)) (justify left bottom)))
 (symbol (lib_id "Connector_Generic:Conn_01x02") (at 302.26 86.36 0) (unit 1)
 (in_bom yes) (on_board yes) (dnp no)
 (property "Reference" "J18" (at 300.355 83.49 0) (effects (font (size 1.27 1.27))))
 (property "Value" "STATE2 OUT/GND" (at 300.355 91.77 0) (effects (font (size 1.27 1.27))))
 (property "Footprint" "Connector_JST:JST_XH_B2B-XH-A_1x02_P2.50mm_Vertical" (at 302.26 86.36 0) (effects (font (size 1.27 1.27)) hide))
 (property "Datasheet" "" (at 302.26 86.36 0) (effects (font (size 1.27 1.27)) hide))
 (pin "1")
 (pin "2"))
 (wire (pts (xy 297.18 86.36) (xy 294.64 86.36)) (stroke (width 0) (type default)))
 (label "STATE2_OUT" (at 294.64 86.36 180) (fields_autoplaced) (effects (font (size 1.27 1.27)) (justify right bottom)))
 (wire (pts (xy 297.18 88.9) (xy 294.64 88.9)) (stroke (width 0) (type default)))
 (symbol (lib_id "power:GND") (at 294.64 88.9 0) (unit 1)
 (in_bom yes) (on_board yes) (dnp no)
 (property "Reference" "#PWR0812" (at 294.64 85.9 0) (effects (font (size 1.27 1.27)) hide))
 (property "Value" "GND" (at 294.64 93.9 0) (effects (font (size 1.27 1.27))))
 (property "Footprint" "" (at 294.64 88.9 0) (effects (font (size 1.27 1.27)) hide))
 (property "Datasheet" "" (at 294.64 88.9 0) (effects (font (size 1.27 1.27)) hide))
 (pin "1")))
